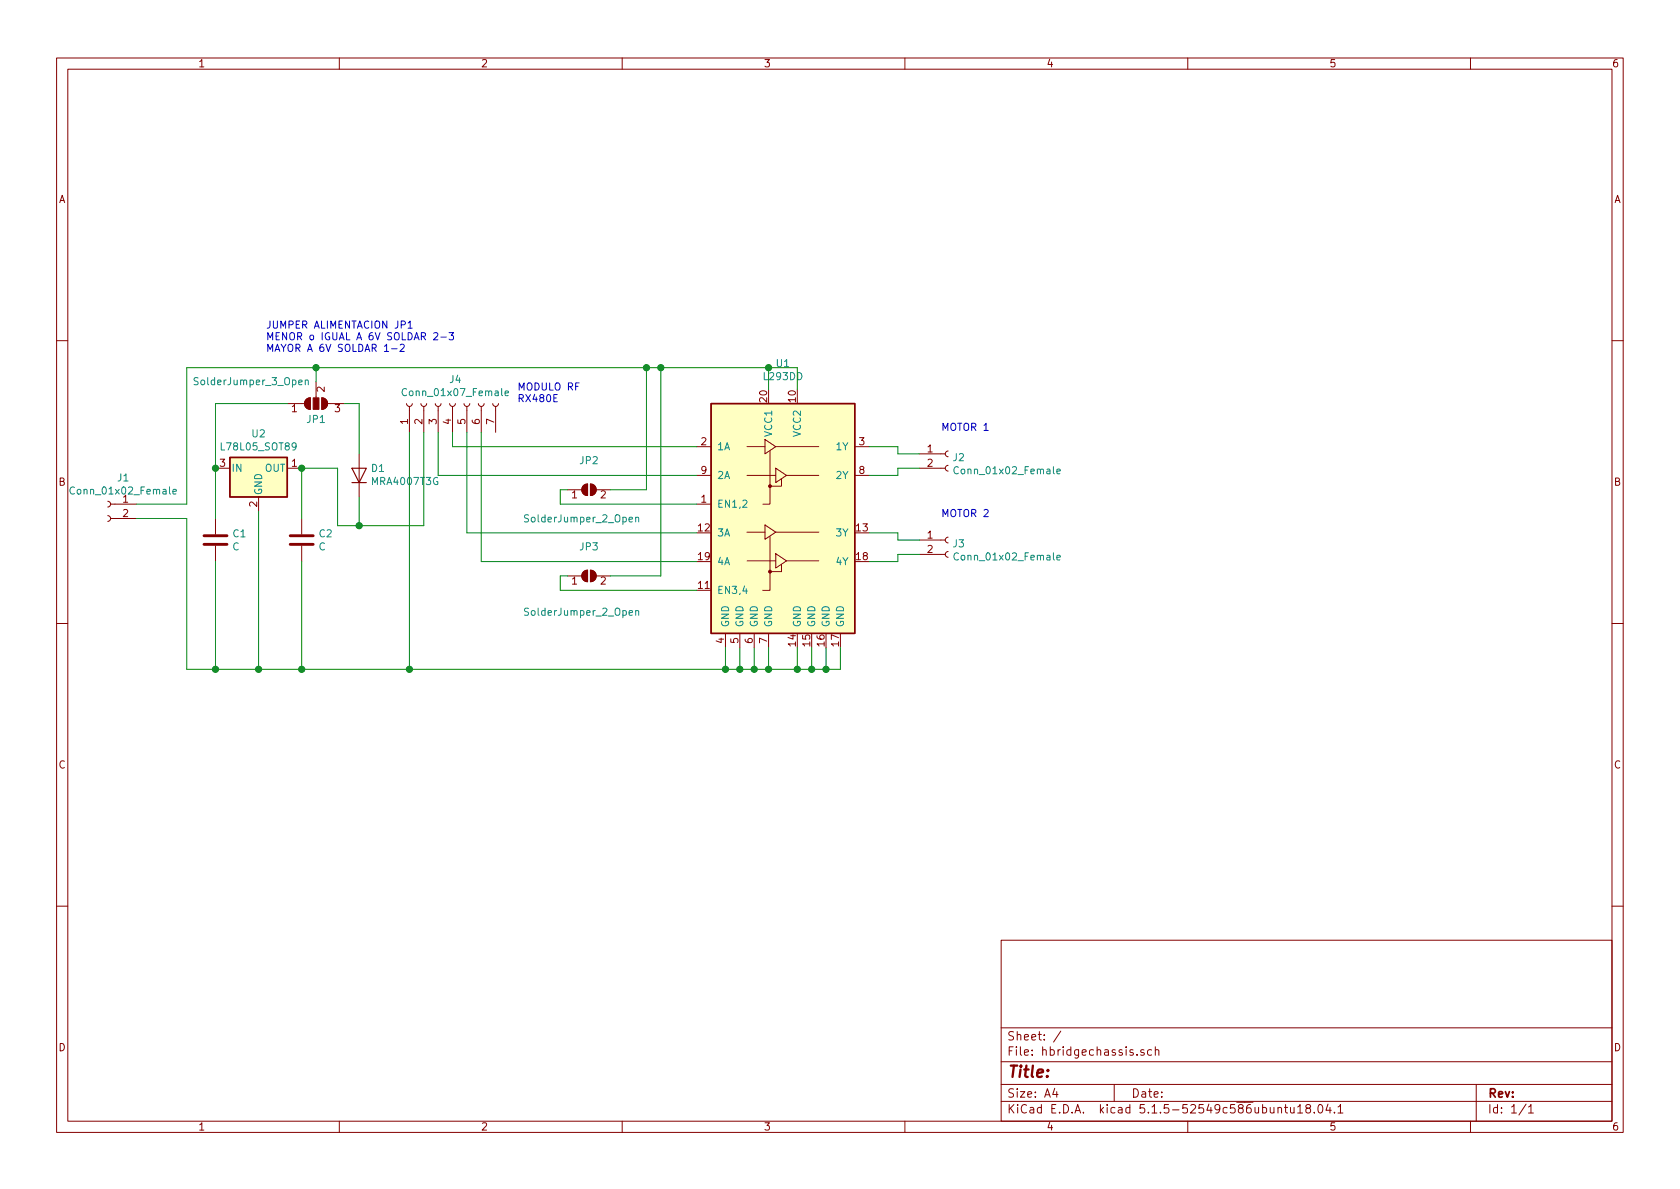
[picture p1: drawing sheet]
EESchema Schematic File Version 4
EELAYER 30 0
EELAYER END
$Descr A4 11693 8268
encoding utf-8
Sheet 1 1
Title ""
Date ""
Rev ""
Comp ""
Comment1 ""
Comment2 ""
Comment3 ""
Comment4 ""
$EndDescr
$Comp
L L293DD:L293DD U1
U 1 1
P 5450 3700
F 0 "U1" H 5450 4881 50  0000 C CNN
F 1 "L293DD" H 5450 4790 50  0000 C CNN
F 2 "Package_SO:SO-20_12.8x7.5mm_P1.27mm" H 5700 2950 50  0001 L CNN
F 3 "https://www.st.com/resource/en/datasheet/l293d.pdf" H 5150 4400 50  0001 C CNN
	1    5450 3700
	1    0    0    -1  
$EndComp
$Comp
L Connector:Conn_01x02_Female J1
U 1 1
P 750 3500
F 0 "J1" H 642 3685 50  0000 C CNN
F 1 "Conn_01x02_Female" H 642 3594 50  0000 C CNN
F 2 "TerminalBlock_4Ucon:TerminalBlock_4Ucon_1x02_P3.50mm_Horizontal" H 750 3500 50  0001 C CNN
F 3 "~" H 750 3500 50  0001 C CNN
	1    750  3500
	-1   0    0    -1  
$EndComp
$Comp
L Connector:Conn_01x02_Female J2
U 1 1
P 6600 3150
F 0 "J2" H 6628 3126 50  0000 L CNN
F 1 "Conn_01x02_Female" H 6628 3035 50  0000 L CNN
F 2 "TerminalBlock_4Ucon:TerminalBlock_4Ucon_1x02_P3.50mm_Horizontal" H 6600 3150 50  0001 C CNN
F 3 "~" H 6600 3150 50  0001 C CNN
	1    6600 3150
	1    0    0    -1  
$EndComp
$Comp
L Connector:Conn_01x02_Female J3
U 1 1
P 6600 3750
F 0 "J3" H 6628 3726 50  0000 L CNN
F 1 "Conn_01x02_Female" H 6628 3635 50  0000 L CNN
F 2 "TerminalBlock_4Ucon:TerminalBlock_4Ucon_1x02_P3.50mm_Horizontal" H 6600 3750 50  0001 C CNN
F 3 "~" H 6600 3750 50  0001 C CNN
	1    6600 3750
	1    0    0    -1  
$EndComp
Wire Wire Line
	950  3600 1300 3600
Wire Wire Line
	1300 3600 1300 4650
Wire Wire Line
	5050 4650 5050 4500
Wire Wire Line
	5150 4500 5150 4650
Wire Wire Line
	5150 4650 5050 4650
Connection ~ 5050 4650
Wire Wire Line
	5250 4500 5250 4650
Wire Wire Line
	5250 4650 5150 4650
Connection ~ 5150 4650
Wire Wire Line
	5350 4500 5350 4650
Wire Wire Line
	5350 4650 5250 4650
Connection ~ 5250 4650
Wire Wire Line
	5550 4500 5550 4650
Wire Wire Line
	5550 4650 5350 4650
Connection ~ 5350 4650
Wire Wire Line
	5650 4500 5650 4650
Wire Wire Line
	5650 4650 5550 4650
Connection ~ 5550 4650
Wire Wire Line
	5750 4500 5750 4650
Wire Wire Line
	5750 4650 5650 4650
Connection ~ 5650 4650
Wire Wire Line
	5850 4500 5850 4650
Wire Wire Line
	5850 4650 5750 4650
Connection ~ 5750 4650
Wire Wire Line
	950  3500 1300 3500
Wire Wire Line
	1300 3500 1300 2550
Wire Wire Line
	5350 2550 5350 2700
Wire Wire Line
	5550 2700 5550 2550
Wire Wire Line
	5550 2550 5350 2550
Connection ~ 5350 2550
$Comp
L Connector:Conn_01x07_Female J4
U 1 1
P 3150 2800
F 0 "J4" V 3315 2780 50  0000 C CNN
F 1 "Conn_01x07_Female" V 3224 2780 50  0000 C CNN
F 2 "Connector_PinSocket_2.54mm:PinSocket_1x07_P2.54mm_Vertical" H 3150 2800 50  0001 C CNN
F 3 "~" H 3150 2800 50  0001 C CNN
	1    3150 2800
	0    -1   -1   0   
$EndComp
Wire Wire Line
	4500 3400 4500 2550
Connection ~ 4500 2550
Wire Wire Line
	4500 2550 4600 2550
Wire Wire Line
	4600 4000 4600 2550
Connection ~ 4600 2550
Wire Wire Line
	4600 2550 5350 2550
Wire Wire Line
	2850 3000 2850 4650
Connection ~ 2850 4650
Wire Wire Line
	2850 4650 5050 4650
Wire Wire Line
	4850 3300 3050 3300
Wire Wire Line
	3050 3300 3050 3000
Wire Wire Line
	4850 3100 3150 3100
Wire Wire Line
	3150 3100 3150 3000
Wire Wire Line
	4850 3700 3250 3700
Wire Wire Line
	3250 3700 3250 3000
Wire Wire Line
	4850 3900 3350 3900
Wire Wire Line
	3350 3900 3350 3000
$Comp
L Diode:MRA4007T3G D1
U 1 1
P 2500 3300
F 0 "D1" V 2546 3221 50  0000 R CNN
F 1 "MRA4007T3G" V 2455 3221 50  0000 R CNN
F 2 "Diode_SMD:D_SMA" H 2500 3125 50  0001 C CNN
F 3 "http://www.onsemi.com/pub_link/Collateral/MRA4003T3-D.PDF" H 2500 3300 50  0001 C CNN
	1    2500 3300
	0    -1   -1   0   
$EndComp
Text Notes 3600 2800 0    50   ~ 0
MODULO RF\nRX480E
Text Notes 6550 3000 0    50   ~ 0
MOTOR 1
Text Notes 6550 3600 0    50   ~ 0
MOTOR 2
$Comp
L Regulator_Linear:L78L05_SOT89 U2
U 1 1
P 1800 3250
F 0 "U2" H 1800 3492 50  0000 C CNN
F 1 "L78L05_SOT89" H 1800 3401 50  0000 C CNN
F 2 "Package_TO_SOT_SMD:SOT-89-3" H 1800 3450 50  0001 C CIN
F 3 "http://www.st.com/content/ccc/resource/technical/document/datasheet/15/55/e5/aa/23/5b/43/fd/CD00000446.pdf/files/CD00000446.pdf/jcr:content/translations/en.CD00000446.pdf" H 1800 3200 50  0001 C CNN
	1    1800 3250
	1    0    0    -1  
$EndComp
Wire Wire Line
	1300 4650 1500 4650
$Comp
L Device:C C1
U 1 1
P 1500 3750
F 0 "C1" H 1615 3796 50  0000 L CNN
F 1 "C" H 1615 3705 50  0000 L CNN
F 2 "Capacitor_SMD:C_0805_2012Metric" H 1538 3600 50  0001 C CNN
F 3 "~" H 1500 3750 50  0001 C CNN
	1    1500 3750
	1    0    0    -1  
$EndComp
$Comp
L Device:C C2
U 1 1
P 2100 3750
F 0 "C2" H 2215 3796 50  0000 L CNN
F 1 "C" H 2215 3705 50  0000 L CNN
F 2 "Capacitor_SMD:C_0805_2012Metric" H 2138 3600 50  0001 C CNN
F 3 "~" H 2100 3750 50  0001 C CNN
	1    2100 3750
	1    0    0    -1  
$EndComp
Wire Wire Line
	1800 3550 1800 4650
Connection ~ 1800 4650
Wire Wire Line
	1800 4650 2100 4650
Wire Wire Line
	1500 3900 1500 4650
Connection ~ 1500 4650
Wire Wire Line
	1500 4650 1800 4650
Wire Wire Line
	2100 3900 2100 4650
Connection ~ 2100 4650
Wire Wire Line
	2100 4650 2850 4650
Wire Wire Line
	1500 3600 1500 3250
Wire Wire Line
	2100 3600 2100 3250
$Comp
L Jumper:SolderJumper_3_Open JP1
U 1 1
P 2200 2800
F 0 "JP1" H 2200 2913 50  0000 C CNN
F 1 "SolderJumper_3_Open" H 1750 2650 50  0000 C CNN
F 2 "Jumper:SolderJumper-3_P1.3mm_Open_RoundedPad1.0x1.5mm_NumberLabels" H 2200 2800 50  0001 C CNN
F 3 "~" H 2200 2800 50  0001 C CNN
	1    2200 2800
	1    0    0    1   
$EndComp
Wire Wire Line
	1300 2550 2200 2550
Wire Wire Line
	2200 2650 2200 2550
Connection ~ 2200 2550
Wire Wire Line
	2200 2550 4500 2550
Wire Wire Line
	2000 2800 1500 2800
Wire Wire Line
	1500 2800 1500 3250
Connection ~ 1500 3250
Wire Wire Line
	2350 3650 2500 3650
Wire Wire Line
	2950 3000 2950 3650
Wire Wire Line
	2500 3650 2500 3450
Connection ~ 2500 3650
Wire Wire Line
	2500 3650 2950 3650
Wire Wire Line
	2400 2800 2500 2800
Wire Wire Line
	2500 2800 2500 3150
Wire Wire Line
	2100 3250 2350 3250
Wire Wire Line
	2350 3250 2350 3650
Connection ~ 2100 3250
Wire Wire Line
	6400 3150 6250 3150
Wire Wire Line
	6250 3150 6250 3100
Wire Wire Line
	6250 3100 6050 3100
Wire Wire Line
	6400 3250 6250 3250
Wire Wire Line
	6250 3250 6250 3300
Wire Wire Line
	6250 3300 6050 3300
Wire Wire Line
	6400 3750 6250 3750
Wire Wire Line
	6250 3750 6250 3700
Wire Wire Line
	6250 3700 6050 3700
Wire Wire Line
	6400 3850 6250 3850
Wire Wire Line
	6250 3850 6250 3900
Wire Wire Line
	6250 3900 6050 3900
$Comp
L Jumper:SolderJumper_2_Open JP2
U 1 1
P 4100 3400
F 0 "JP2" H 4100 3605 50  0000 C CNN
F 1 "SolderJumper_2_Open" H 4050 3200 50  0000 C CNN
F 2 "Jumper:SolderJumper-2_P1.3mm_Open_RoundedPad1.0x1.5mm" H 4100 3400 50  0001 C CNN
F 3 "~" H 4100 3400 50  0001 C CNN
	1    4100 3400
	1    0    0    -1  
$EndComp
$Comp
L Jumper:SolderJumper_2_Open JP3
U 1 1
P 4100 4000
F 0 "JP3" H 4100 4205 50  0000 C CNN
F 1 "SolderJumper_2_Open" H 4050 3750 50  0000 C CNN
F 2 "Jumper:SolderJumper-2_P1.3mm_Open_RoundedPad1.0x1.5mm" H 4100 4000 50  0001 C CNN
F 3 "~" H 4100 4000 50  0001 C CNN
	1    4100 4000
	1    0    0    -1  
$EndComp
Wire Wire Line
	4250 3400 4500 3400
Wire Wire Line
	3950 3400 3900 3400
Wire Wire Line
	3900 3400 3900 3500
Wire Wire Line
	3900 3500 4850 3500
Wire Wire Line
	4250 4000 4600 4000
Wire Wire Line
	3950 4000 3900 4000
Wire Wire Line
	3900 4000 3900 4100
Wire Wire Line
	3900 4100 4850 4100
Text Notes 1850 2450 0    50   ~ 0
JUMPER ALIMENTACION JP1\nMENOR o IGUAL A 6V SOLDAR 2-3\nMAYOR A 6V SOLDAR 1-2
$EndSCHEMATC
